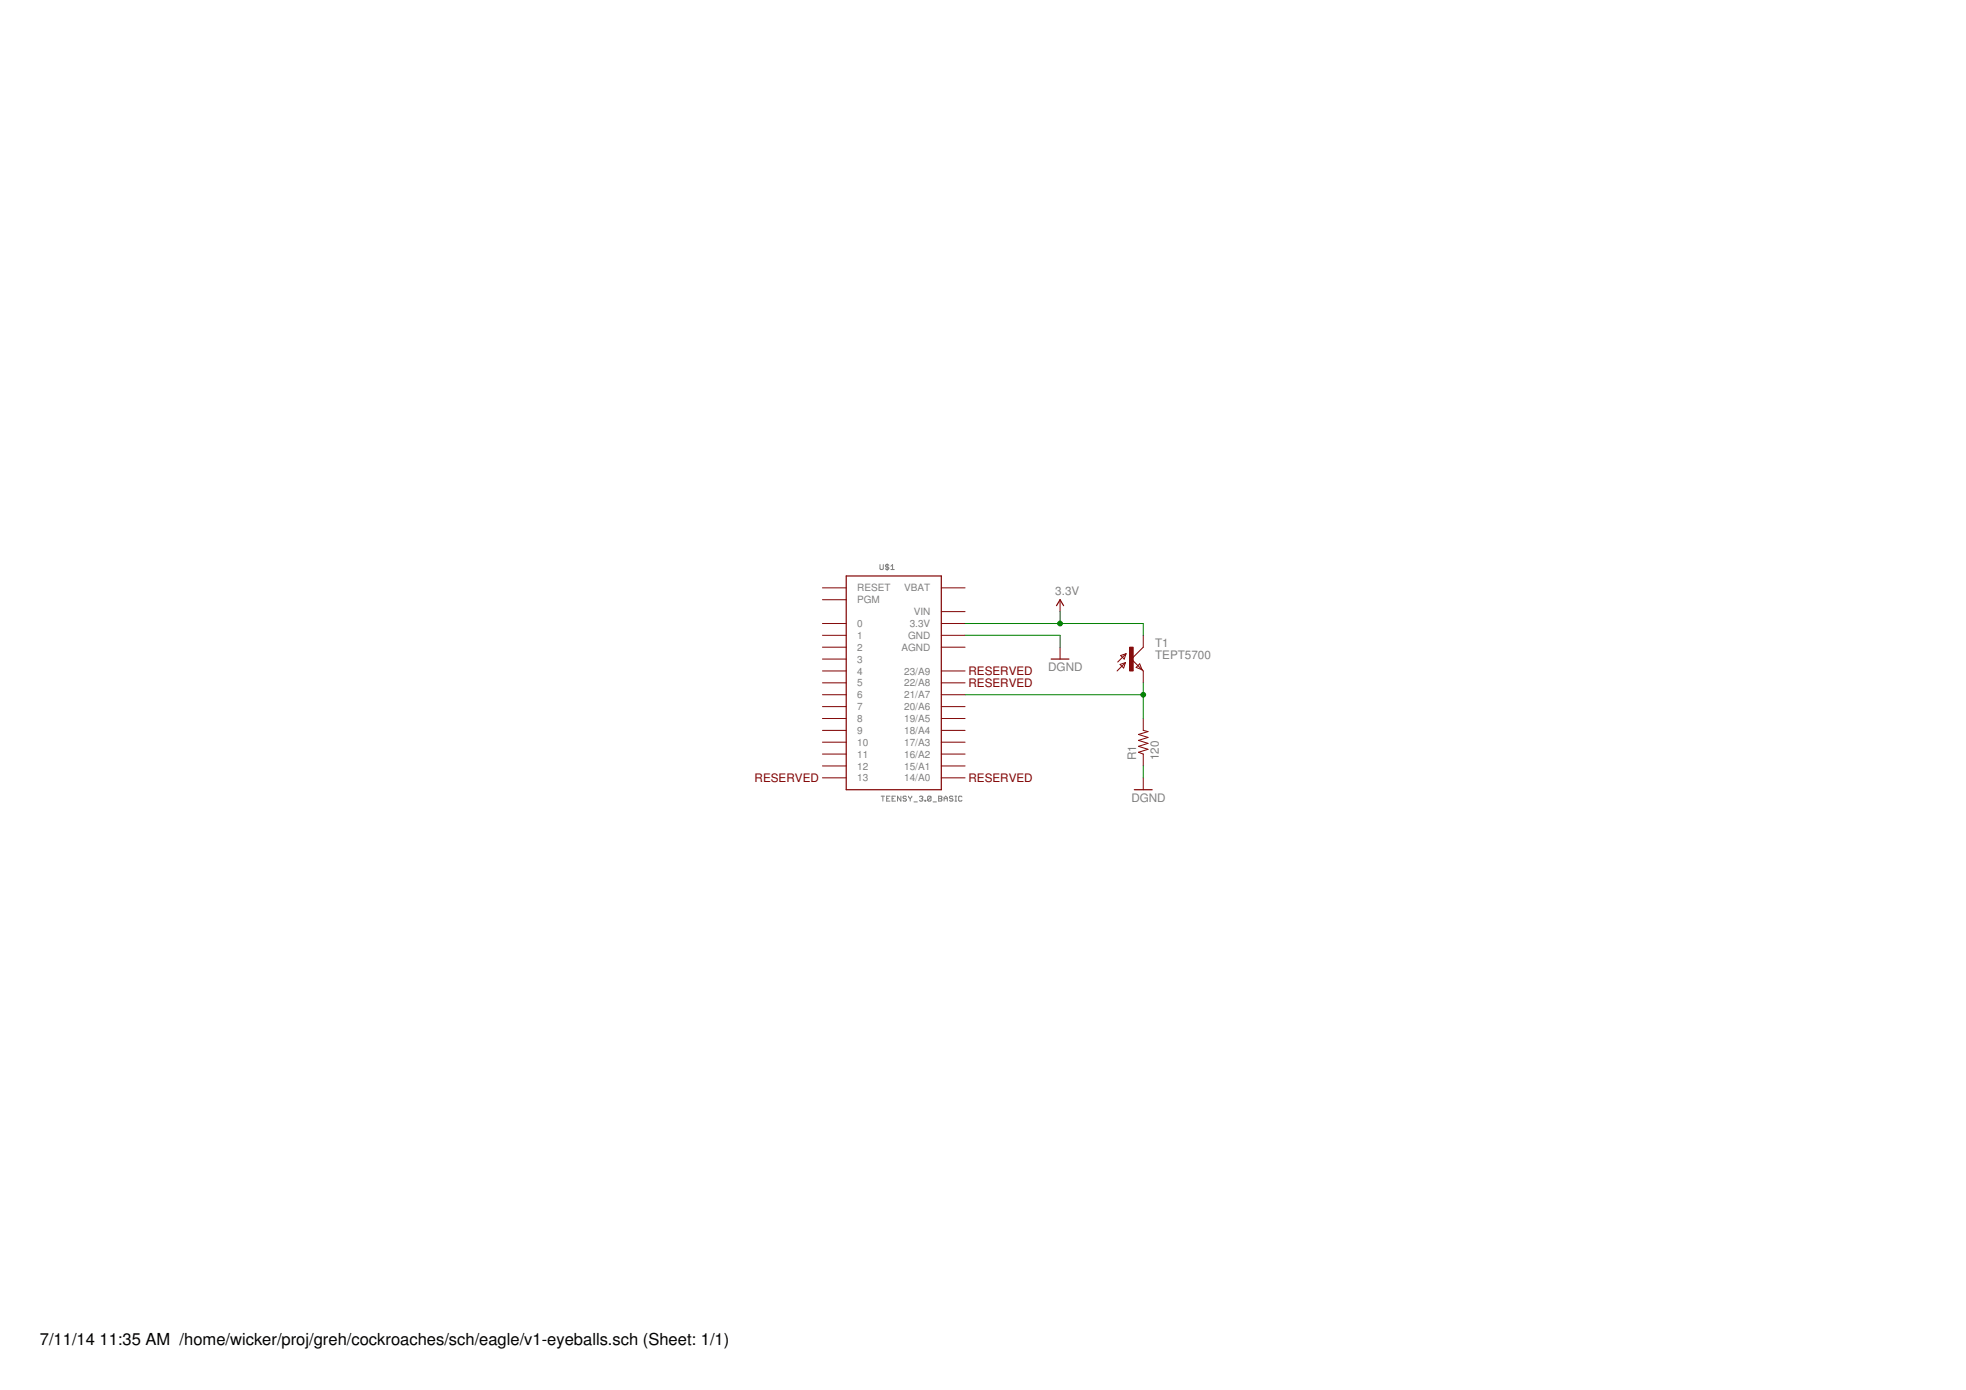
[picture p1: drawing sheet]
<svg xmlns="http://www.w3.org/2000/svg" width="420mm" height="297mm" viewBox="0 0 420 297" stroke-linecap="round" stroke-linejoin="round" font-family="sans-serif">
<g fill="none" stroke="#808080" stroke-width=".21">
<path d="M188.1 120.6v.9l.1 .2h.4l.2-.2v-.9M189.6 120.5v1.4M189.9 120.8l-.1-.2h-.4l-.2 .2 .2 .4h.4l.1 .2-.1 .3h-.4l-.2-.2M190.4 121.7h.7M190.4 121l.4-.4v1.1M188.3 170.1h.7M188.7 170.1v1.1M189.5 170.7h.3M190.2 170.1h-.7v1.1h.7M190.6 170.7h.4M191.4 170.1h-.8v1.1h.8M192.5 170.1v1.1l-.7-1.1v1.1"/>
<path d="M193.7 170.3l-.2-.2h-.3l-.2 .2 .2 .4h.3l.2 .1-.2 .4h-.3l-.2-.2M194.2 170.1l.3 .6M194.5 170.7v.5M194.9 170.1l-.4 .6M195.3 171.4h.7M196.5 170.3l.5-.2 .2 .2-.2 .4M196.8 170.7h.2M197 170.7l.2 .1-.2 .4-.5-.2M197.7 171h.1v.2h-.1zM199 170.3l-.2-.2-.6 .2v.7M199 170.3v.7l-.2 .2-.6-.2M199 170.3l-.8 .7"/>
<path d="M199.4 171.4h.7M200.6 170.1h.5l.2 .2-.2 .4 .2 .3-.2 .2h-.5zM200.6 170.7h.5M201.8 170.7h.7M201.8 171.2v-.7l.3-.4 .4 .4v.7M203.6 170.3l-.5-.2-.2 .4 .2 .2h.4l.1 .3-.1 .2h-.4l-.2-.2M204.1 170.1h.3M204.1 171.2h.3M204.3 170.1v1.1M205.6 170.3l-.2-.2h-.4l-.1 .2v.7l.1 .2 .6-.2"/>
</g>
<path d="M180.8 123.1h20.4v45.7h-20.4zM225.8 129.4l.7-1.2 .8 1.2M224.6 140.8h3.9M242.4 168.8h3.8" fill="none" stroke="#800000" stroke-width=".25"/>
<g fill="none" stroke="#800000" stroke-width=".21">
<path d="M175.8 138.3h5M175.8 135.8h5M175.8 133.2h5M175.8 125.6h5M175.8 128.2h5M201.2 138.3h5M201.2 135.8h5M201.2 133.2h5M201.2 130.7h5M201.2 125.6h5M226.5 128.2v2.5M226.5 138.3v2.5"/>
<path d="M240.6 139.7l-1.7 1.8M244.3 135.8v2.5l-2.5 2.5 2.5 2.6v2.5M175.8 158.6h5M175.8 156.1h5M175.8 153.5h5M175.8 151h5M175.8 148.5h5M175.8 145.9h5M175.8 143.4h5M175.8 140.8h5M201.2 158.6h5M201.2 156.1h5"/>
<path d="M201.2 153.5h5M201.2 151h5M201.2 148.5h5M201.2 145.9h5M201.2 143.4h5M239.4 142l1.1-.4-.4 1.1zM239.5 140.1l1.1-.4-.3 1.1zM240.5 141.6l-1.8 1.8M243.6 141.9l.5 1.2-1.3-.5zM244.3 153.5v2.6l1 .2-2 .7 2 .6-2 .6 2 .7-2 .6 2 .6-2 .7 1 .3v2.6M175.8 163.7h5M175.8 161.1h5"/>
<path d="M175.8 166.2h5M201.2 163.7h5M201.2 161.1h5M201.2 166.2h5M244.3 166.2v2.6"/>
</g>
<path d="M241.4 138.3h.8v5.1h-.8z" fill="#800000" stroke="#800000" stroke-width=".21"/>
<path d="M206.2 133.2h38.1v2.6M206.2 135.8h20.3v2.5M226.5 130.7v2.5M206.2 148.5h38.1M244.3 145.9v7.6M244.3 163.7v2.5" fill="none" stroke="#008000" stroke-width=".21"/>
<g fill="#008000" stroke="#008000" stroke-width=".21">
<circle cx="226.5" cy="133.2" r=".51"/>
<circle cx="244.3" cy="148.5" r=".51"/>
</g>
<g font-size="3.5">
<text x="8.5" y="287.5">7/11/14</text>
<text x="21.3" y="287.5">11:35 AM /home/wicker/proj/greh/cockroaches/sch/eagle/v1-eyeballs.sch (Sheet: 1/1)</text>
</g>
<g font-size="2.5" fill="#808080">
<text x="225.5" y="127.1">3.3V</text>
<text x="224" y="143.4">DGND</text>
<text x="246.9" y="140.8">TEPT5700</text>
<text x="246.9" y="138.3">T1</text>
<text x="242.8" y="162.4" transform="rotate(-90 242.8 162.4)">R1</text>
<text x="247.6" y="162.4" transform="rotate(-90 247.6 162.4)">120</text>
<text x="241.8" y="171.3">DGND</text>
</g>
<g font-size="2.5" fill="#800000">
<text x="207" y="144.3">RESERVED</text>
<text x="207" y="146.8">RESERVED</text>
<text x="161.3" y="167.1">RESERVED</text>
<text x="207" y="167.1">RESERVED</text>
</g>
<g font-size="2.1" fill="#808080">
<text x="183.2" y="126.4">RESET</text>
<text x="183.2" y="128.9">PGM</text>
<text x="193.2" y="126.4">VBAT</text>
<text x="195.3" y="131.5">VIN</text>
<text x="183.2" y="136.5">1</text>
<text x="183.2" y="134">0</text>
<text x="194.1" y="136.5">GND</text>
<text x="194.4" y="134">3.3V</text>
<text x="183.2" y="141.6">3</text>
<text x="183.2" y="139.1">2</text>
<text x="192.6" y="139.1">AGND</text>
<text x="183.2" y="149.2">6</text>
<text x="183.2" y="146.7">5</text>
<text x="183.2" y="144.1">4</text>
<text x="193.2" y="144.1">23/A9</text>
<text x="193.2" y="146.7">22/A8</text>
<text x="193.2" y="149.2">21/A7</text>
<text x="183.2" y="154.3">8</text>
<text x="183.2" y="151.8">7</text>
<text x="193.2" y="151.8">20/A6</text>
<text x="193.2" y="154.3">19/A5</text>
<text x="183.2" y="161.9">11</text>
<text x="183.2" y="159.4">10</text>
<text x="183.2" y="156.8">9</text>
<text x="193.2" y="156.8">18/A4</text>
<text x="193.2" y="159.4">17/A3</text>
<text x="193.2" y="161.9">16/A2</text>
<text x="183.2" y="164.4">12</text>
<text x="183.2" y="167">13</text>
<text x="193.2" y="164.4">15/A1</text>
<text x="193.2" y="167">14/A0</text>
</g>
</svg>
